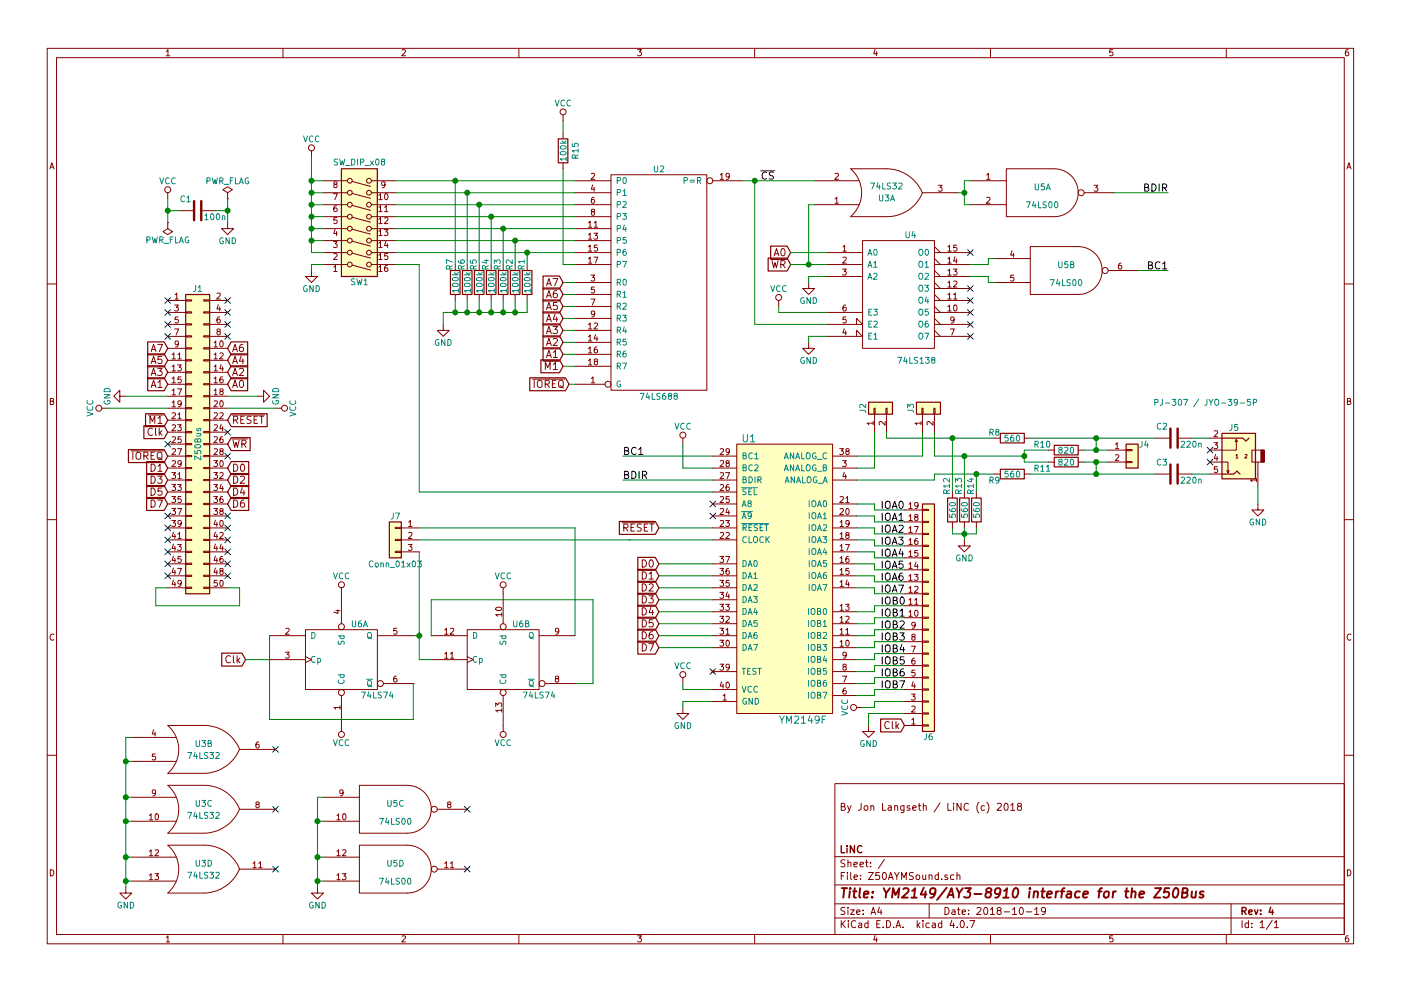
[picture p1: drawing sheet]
EESchema Schematic File Version 2
LIBS:power
LIBS:device
LIBS:switches
LIBS:relays
LIBS:motors
LIBS:transistors
LIBS:conn
LIBS:linear
LIBS:regul
LIBS:74xx
LIBS:cmos4000
LIBS:adc-dac
LIBS:memory
LIBS:xilinx
LIBS:microcontrollers
LIBS:dsp
LIBS:microchip
LIBS:analog_switches
LIBS:motorola
LIBS:texas
LIBS:intel
LIBS:audio
LIBS:interface
LIBS:digital-audio
LIBS:philips
LIBS:display
LIBS:cypress
LIBS:siliconi
LIBS:opto
LIBS:atmel
LIBS:contrib
LIBS:valves
LIBS:ay-3-8912
LIBS:Oscillators
LIBS:PJ-307_JYO-39-5P_audio-jack
LIBS:Z50AYMSound-cache
EELAYER 25 0
EELAYER END
$Descr A4 11693 8268
encoding utf-8
Sheet 1 1
Title "YM2149/AY3-8910 interface for the Z50Bus"
Date "2018-10-19"
Rev "4"
Comp "LiNC"
Comment1 ""
Comment2 ""
Comment3 "By Jon Langseth / LiNC (c) 2018"
Comment4 ""
$EndDescr
$Comp
L 74LS688 U2
U 1 1
P 5500 2350
F 0 "U2" H 5500 3300 50  0000 C CNN
F 1 "74LS688" H 5500 1400 50  0000 C CNN
F 2 "Housings_DIP:DIP-20_W7.62mm_Socket_LongPads" H 5500 2350 50  0001 C CNN
F 3 "" H 5500 2350 50  0001 C CNN
	1    5500 2350
	1    0    0    -1  
$EndComp
$Comp
L SW_DIP_x08 SW1
U 1 1
P 3000 1800
F 0 "SW1" H 3000 2350 50  0000 C CNN
F 1 "SW_DIP_x08" H 3000 1350 50  0000 C CNN
F 2 "Buttons_Switches_THT:SW_DIP_x8_W7.62mm_Piano" H 3000 1800 50  0001 C CNN
F 3 "" H 3000 1800 50  0001 C CNN
	1    3000 1800
	1    0    0    1   
$EndComp
$Comp
L VCC #PWR01
U 1 1
P 2600 1300
F 0 "#PWR01" H 2600 1150 50  0001 C CNN
F 1 "VCC" H 2600 1450 50  0000 C CNN
F 2 "" H 2600 1300 50  0001 C CNN
F 3 "" H 2600 1300 50  0001 C CNN
	1    2600 1300
	1    0    0    -1  
$EndComp
$Comp
L R R7
U 1 1
P 3800 2350
F 0 "R7" V 3750 2500 50  0000 C CNN
F 1 "100k" V 3800 2350 50  0000 C CNN
F 2 "Resistors_THT:R_Axial_DIN0207_L6.3mm_D2.5mm_P10.16mm_Horizontal" V 3730 2350 50  0001 C CNN
F 3 "" H 3800 2350 50  0001 C CNN
	1    3800 2350
	1    0    0    -1  
$EndComp
$Comp
L R R6
U 1 1
P 3900 2350
F 0 "R6" V 3850 2500 50  0000 C CNN
F 1 "100k" V 3900 2350 50  0000 C CNN
F 2 "Resistors_THT:R_Axial_DIN0207_L6.3mm_D2.5mm_P10.16mm_Horizontal" V 3830 2350 50  0001 C CNN
F 3 "" H 3900 2350 50  0001 C CNN
	1    3900 2350
	1    0    0    -1  
$EndComp
$Comp
L R R5
U 1 1
P 4000 2350
F 0 "R5" V 3950 2500 50  0000 C CNN
F 1 "100k" V 4000 2350 50  0000 C CNN
F 2 "Resistors_THT:R_Axial_DIN0207_L6.3mm_D2.5mm_P10.16mm_Horizontal" V 3930 2350 50  0001 C CNN
F 3 "" H 4000 2350 50  0001 C CNN
	1    4000 2350
	1    0    0    -1  
$EndComp
$Comp
L R R4
U 1 1
P 4100 2350
F 0 "R4" V 4050 2500 50  0000 C CNN
F 1 "100k" V 4100 2350 50  0000 C CNN
F 2 "Resistors_THT:R_Axial_DIN0207_L6.3mm_D2.5mm_P10.16mm_Horizontal" V 4030 2350 50  0001 C CNN
F 3 "" H 4100 2350 50  0001 C CNN
	1    4100 2350
	1    0    0    -1  
$EndComp
$Comp
L R R3
U 1 1
P 4200 2350
F 0 "R3" V 4150 2500 50  0000 C CNN
F 1 "100k" V 4200 2350 50  0000 C CNN
F 2 "Resistors_THT:R_Axial_DIN0207_L6.3mm_D2.5mm_P10.16mm_Horizontal" V 4130 2350 50  0001 C CNN
F 3 "" H 4200 2350 50  0001 C CNN
	1    4200 2350
	1    0    0    -1  
$EndComp
$Comp
L R R2
U 1 1
P 4300 2350
F 0 "R2" V 4250 2500 50  0000 C CNN
F 1 "100k" V 4300 2350 50  0000 C CNN
F 2 "Resistors_THT:R_Axial_DIN0207_L6.3mm_D2.5mm_P10.16mm_Horizontal" V 4230 2350 50  0001 C CNN
F 3 "" H 4300 2350 50  0001 C CNN
	1    4300 2350
	1    0    0    -1  
$EndComp
$Comp
L R R1
U 1 1
P 4400 2350
F 0 "R1" V 4350 2500 50  0000 C CNN
F 1 "100k" V 4400 2350 50  0000 C CNN
F 2 "Resistors_THT:R_Axial_DIN0207_L6.3mm_D2.5mm_P10.16mm_Horizontal" V 4330 2350 50  0001 C CNN
F 3 "" H 4400 2350 50  0001 C CNN
	1    4400 2350
	1    0    0    -1  
$EndComp
$Comp
L R R15
U 1 1
P 4700 1250
F 0 "R15" V 4800 1250 50  0000 C CNN
F 1 "100k" V 4700 1250 50  0000 C CNN
F 2 "Resistors_THT:R_Axial_DIN0207_L6.3mm_D2.5mm_P10.16mm_Horizontal" V 4630 1250 50  0001 C CNN
F 3 "" H 4700 1250 50  0001 C CNN
	1    4700 1250
	1    0    0    -1  
$EndComp
$Comp
L GND #PWR02
U 1 1
P 2600 2250
F 0 "#PWR02" H 2600 2000 50  0001 C CNN
F 1 "GND" H 2600 2100 50  0000 C CNN
F 2 "" H 2600 2250 50  0001 C CNN
F 3 "" H 2600 2250 50  0001 C CNN
	1    2600 2250
	1    0    0    -1  
$EndComp
Text Label 6350 1500 0    60   ~ 0
~CS
$Comp
L 74LS138 U4
U 1 1
P 7500 2450
F 0 "U4" H 7600 2950 50  0000 C CNN
F 1 "74LS138" H 7650 1901 50  0000 C CNN
F 2 "Housings_DIP:DIP-16_W7.62mm_Socket_LongPads" H 7500 2450 50  0001 C CNN
F 3 "" H 7500 2450 50  0001 C CNN
	1    7500 2450
	1    0    0    -1  
$EndComp
$Comp
L VCC #PWR03
U 1 1
P 6500 2550
F 0 "#PWR03" H 6500 2400 50  0001 C CNN
F 1 "VCC" H 6500 2700 50  0000 C CNN
F 2 "" H 6500 2550 50  0001 C CNN
F 3 "" H 6500 2550 50  0001 C CNN
	1    6500 2550
	1    0    0    -1  
$EndComp
$Comp
L GND #PWR04
U 1 1
P 6750 2350
F 0 "#PWR04" H 6750 2100 50  0001 C CNN
F 1 "GND" H 6750 2200 50  0000 C CNN
F 2 "" H 6750 2350 50  0001 C CNN
F 3 "" H 6750 2350 50  0001 C CNN
	1    6750 2350
	1    0    0    -1  
$EndComp
$Comp
L GND #PWR05
U 1 1
P 6750 2850
F 0 "#PWR05" H 6750 2600 50  0001 C CNN
F 1 "GND" H 6750 2700 50  0000 C CNN
F 2 "" H 6750 2850 50  0001 C CNN
F 3 "" H 6750 2850 50  0001 C CNN
	1    6750 2850
	1    0    0    -1  
$EndComp
NoConn ~ 8100 2100
NoConn ~ 8100 2400
NoConn ~ 8100 2500
NoConn ~ 8100 2600
NoConn ~ 8100 2700
NoConn ~ 8100 2800
Text Label 9750 2250 2    60   ~ 0
BC1
$Comp
L 74LS32 U3
U 1 1
P 7400 1600
F 0 "U3" H 7400 1650 50  0000 C CNN
F 1 "74LS32" H 7400 1550 50  0000 C CNN
F 2 "Housings_DIP:DIP-14_W7.62mm_Socket_LongPads" H 7400 1600 50  0001 C CNN
F 3 "" H 7400 1600 50  0001 C CNN
	1    7400 1600
	1    0    0    1   
$EndComp
$Comp
L 74LS00 U5
U 2 1
P 8900 2250
F 0 "U5" H 8900 2300 50  0000 C CNN
F 1 "74LS00" H 8900 2150 50  0000 C CNN
F 2 "Housings_DIP:DIP-14_W7.62mm_Socket_LongPads" H 8900 2250 50  0001 C CNN
F 3 "" H 8900 2250 50  0001 C CNN
	2    8900 2250
	1    0    0    -1  
$EndComp
$Comp
L 74LS00 U5
U 1 1
P 8700 1600
F 0 "U5" H 8700 1650 50  0000 C CNN
F 1 "74LS00" H 8700 1500 50  0000 C CNN
F 2 "Housings_DIP:DIP-14_W7.62mm_Socket_LongPads" H 8700 1600 50  0001 C CNN
F 3 "" H 8700 1600 50  0001 C CNN
	1    8700 1600
	1    0    0    -1  
$EndComp
Text Label 9750 1600 2    60   ~ 0
BDIR
$Comp
L VCC #PWR06
U 1 1
P 5700 3700
F 0 "#PWR06" H 5700 3550 50  0001 C CNN
F 1 "VCC" H 5700 3850 50  0000 C CNN
F 2 "" H 5700 3700 50  0001 C CNN
F 3 "" H 5700 3700 50  0001 C CNN
	1    5700 3700
	1    0    0    -1  
$EndComp
Text Label 5200 3800 0    60   ~ 0
BC1
Text Label 5200 4000 0    60   ~ 0
BDIR
$Comp
L VCC #PWR07
U 1 1
P 5700 5700
F 0 "#PWR07" H 5700 5550 50  0001 C CNN
F 1 "VCC" H 5700 5850 50  0000 C CNN
F 2 "" H 5700 5700 50  0001 C CNN
F 3 "" H 5700 5700 50  0001 C CNN
	1    5700 5700
	1    0    0    -1  
$EndComp
$Comp
L GND #PWR08
U 1 1
P 5700 5900
F 0 "#PWR08" H 5700 5650 50  0001 C CNN
F 1 "GND" H 5700 5750 50  0000 C CNN
F 2 "" H 5700 5900 50  0001 C CNN
F 3 "" H 5700 5900 50  0001 C CNN
	1    5700 5900
	1    0    0    -1  
$EndComp
$Comp
L R R9
U 1 1
P 8450 3950
F 0 "R9" V 8500 3800 50  0000 C CNN
F 1 "560" V 8450 3950 50  0000 C CNN
F 2 "Resistors_THT:R_Axial_DIN0207_L6.3mm_D2.5mm_P10.16mm_Horizontal" V 8380 3950 50  0001 C CNN
F 3 "" H 8450 3950 50  0001 C CNN
	1    8450 3950
	0    1    1    0   
$EndComp
$Comp
L R R10
U 1 1
P 8900 3750
F 0 "R10" V 8850 3550 50  0000 C CNN
F 1 "820" V 8900 3750 50  0000 C CNN
F 2 "Resistors_THT:R_Axial_DIN0207_L6.3mm_D2.5mm_P10.16mm_Horizontal" V 8830 3750 50  0001 C CNN
F 3 "" H 8900 3750 50  0001 C CNN
	1    8900 3750
	0    1    1    0   
$EndComp
$Comp
L R R11
U 1 1
P 8900 3850
F 0 "R11" V 8950 3650 50  0000 C CNN
F 1 "820" V 8900 3850 50  0000 C CNN
F 2 "Resistors_THT:R_Axial_DIN0207_L6.3mm_D2.5mm_P10.16mm_Horizontal" V 8830 3850 50  0001 C CNN
F 3 "" H 8900 3850 50  0001 C CNN
	1    8900 3850
	0    1    1    0   
$EndComp
$Comp
L R R8
U 1 1
P 8450 3650
F 0 "R8" V 8400 3500 50  0000 C CNN
F 1 "560" V 8450 3650 50  0000 C CNN
F 2 "Resistors_THT:R_Axial_DIN0207_L6.3mm_D2.5mm_P10.16mm_Horizontal" V 8380 3650 50  0001 C CNN
F 3 "" H 8450 3650 50  0001 C CNN
	1    8450 3650
	0    1    1    0   
$EndComp
$Comp
L Conn_01x02 J2
U 1 1
P 7300 3400
F 0 "J2" H 7300 3500 50  0000 C CNN
F 1 "Conn_01x02" H 7300 3200 50  0001 C CNN
F 2 "Pin_Headers:Pin_Header_Straight_1x02_Pitch2.54mm" H 7300 3400 50  0001 C CNN
F 3 "" H 7300 3400 50  0001 C CNN
	1    7300 3400
	0    -1   -1   0   
$EndComp
$Comp
L Conn_01x02 J3
U 1 1
P 7700 3400
F 0 "J3" H 7700 3500 50  0000 C CNN
F 1 "Conn_01x02" H 7700 3200 50  0001 C CNN
F 2 "Pin_Headers:Pin_Header_Straight_1x02_Pitch2.54mm" H 7700 3400 50  0001 C CNN
F 3 "" H 7700 3400 50  0001 C CNN
	1    7700 3400
	0    -1   -1   0   
$EndComp
$Comp
L PJ-307_JYO-39-5P J5
U 1 1
P 10300 3850
F 0 "J5" H 10300 4140 50  0000 C CNN
F 1 "PJ-307 / JYO-39-5P" H 10100 4350 50  0000 L CNN
F 2 "StereoJack:PJ-307" H 10550 3950 50  0001 C CNN
F 3 "" H 10550 3950 50  0001 C CNN
	1    10300 3850
	-1   0    0    -1  
$EndComp
$Comp
L GND #PWR09
U 1 1
P 10500 4200
F 0 "#PWR09" H 10500 3950 50  0001 C CNN
F 1 "GND" H 10500 4050 50  0000 C CNN
F 2 "" H 10500 4200 50  0001 C CNN
F 3 "" H 10500 4200 50  0001 C CNN
	1    10500 4200
	1    0    0    -1  
$EndComp
$Comp
L Conn_02x25_Odd_Even J1
U 1 1
P 1600 3700
F 0 "J1" H 1650 5000 50  0000 C CNN
F 1 "Z50Bus" V 1650 3700 50  0000 C CNN
F 2 "Pin_Headers:Pin_Header_Straight_2x25_Pitch2.54mm" H 1600 3700 50  0001 C CNN
F 3 "" H 1600 3700 50  0001 C CNN
	1    1600 3700
	1    0    0    -1  
$EndComp
Text GLabel 4700 2350 0    60   Input ~ 0
A7
Text GLabel 4700 2450 0    60   Input ~ 0
A6
Text GLabel 4700 2550 0    60   Input ~ 0
A5
Text GLabel 4700 2650 0    60   Input ~ 0
A4
Text GLabel 4700 2750 0    60   Input ~ 0
A3
Text GLabel 4700 2850 0    60   Input ~ 0
A2
Text GLabel 4700 2950 0    60   Input ~ 0
A1
Text GLabel 4700 3050 0    60   Input ~ 0
~M1
Text GLabel 4750 3200 0    60   Input ~ 0
~IOREQ
Text GLabel 6600 2200 0    60   Input ~ 0
~WR
Text GLabel 6600 2100 0    60   Input ~ 0
A0
Text GLabel 5500 4400 0    60   Input ~ 0
~RESET
Text GLabel 5500 4700 0    60   Input ~ 0
D0
Text GLabel 5500 4800 0    60   Input ~ 0
D1
Text GLabel 5500 4900 0    60   Input ~ 0
D2
Text GLabel 5500 5000 0    60   Input ~ 0
D3
Text GLabel 5500 5100 0    60   Input ~ 0
D4
Text GLabel 5500 5200 0    60   Input ~ 0
D5
Text GLabel 5500 5300 0    60   Input ~ 0
D6
Text GLabel 5500 5400 0    60   Input ~ 0
D7
Text GLabel 1400 2900 0    60   Input ~ 0
A7
Text GLabel 1400 3000 0    60   Input ~ 0
A5
Text GLabel 1400 3100 0    60   Input ~ 0
A3
Text GLabel 1400 3200 0    60   Input ~ 0
A1
$Comp
L VCC #PWR010
U 1 1
P 900 3400
F 0 "#PWR010" H 900 3250 50  0001 C CNN
F 1 "VCC" H 900 3550 50  0000 C CNN
F 2 "" H 900 3400 50  0001 C CNN
F 3 "" H 900 3400 50  0001 C CNN
	1    900  3400
	0    -1   -1   0   
$EndComp
$Comp
L GND #PWR011
U 1 1
P 1050 3300
F 0 "#PWR011" H 1050 3050 50  0001 C CNN
F 1 "GND" H 1050 3150 50  0000 C CNN
F 2 "" H 1050 3300 50  0001 C CNN
F 3 "" H 1050 3300 50  0001 C CNN
	1    1050 3300
	0    1    1    0   
$EndComp
$Comp
L GND #PWR012
U 1 1
P 2150 3300
F 0 "#PWR012" H 2150 3050 50  0001 C CNN
F 1 "GND" H 2150 3150 50  0000 C CNN
F 2 "" H 2150 3300 50  0001 C CNN
F 3 "" H 2150 3300 50  0001 C CNN
	1    2150 3300
	0    -1   -1   0   
$EndComp
$Comp
L VCC #PWR013
U 1 1
P 2300 3400
F 0 "#PWR013" H 2300 3250 50  0001 C CNN
F 1 "VCC" H 2300 3550 50  0000 C CNN
F 2 "" H 2300 3400 50  0001 C CNN
F 3 "" H 2300 3400 50  0001 C CNN
	1    2300 3400
	0    1    1    0   
$EndComp
Text GLabel 1900 2900 2    60   Input ~ 0
A6
Text GLabel 1900 3000 2    60   Input ~ 0
A4
Text GLabel 1900 3100 2    60   Input ~ 0
A2
Text GLabel 1900 3200 2    60   Input ~ 0
A0
Text GLabel 1900 3500 2    60   Input ~ 0
~RESET
Text GLabel 1400 3800 0    60   Input ~ 0
~IOREQ
Text GLabel 1400 3900 0    60   Input ~ 0
D1
Text GLabel 1400 4000 0    60   Input ~ 0
D3
Text GLabel 1900 3900 2    60   Input ~ 0
D0
Text GLabel 1900 4000 2    60   Input ~ 0
D2
Text GLabel 1900 4100 2    60   Input ~ 0
D4
Text GLabel 1900 4200 2    60   Input ~ 0
D6
Text GLabel 1400 4200 0    60   Input ~ 0
D7
Text GLabel 1400 4100 0    60   Input ~ 0
D5
Text GLabel 1900 3700 2    60   Input ~ 0
~WR
NoConn ~ 1900 3800
NoConn ~ 1900 3600
NoConn ~ 1900 2800
NoConn ~ 1900 2700
NoConn ~ 1900 2600
NoConn ~ 1900 2500
NoConn ~ 1400 2500
NoConn ~ 1400 2600
NoConn ~ 1400 2700
NoConn ~ 1400 2800
NoConn ~ 1400 3700
NoConn ~ 1400 4300
NoConn ~ 1400 4400
NoConn ~ 1400 4500
NoConn ~ 1400 4600
NoConn ~ 1400 4700
NoConn ~ 1400 4800
NoConn ~ 1900 4800
NoConn ~ 1900 4700
NoConn ~ 1900 4600
NoConn ~ 1900 4500
NoConn ~ 1900 4400
NoConn ~ 1900 4300
$Comp
L 74LS32 U3
U 2 1
P 1700 6250
F 0 "U3" H 1700 6300 50  0000 C CNN
F 1 "74LS32" H 1700 6200 50  0000 C CNN
F 2 "Housings_DIP:DIP-14_W7.62mm_Socket_LongPads" H 1700 6250 50  0001 C CNN
F 3 "" H 1700 6250 50  0001 C CNN
	2    1700 6250
	1    0    0    -1  
$EndComp
$Comp
L 74LS32 U3
U 3 1
P 1700 6750
F 0 "U3" H 1700 6800 50  0000 C CNN
F 1 "74LS32" H 1700 6700 50  0000 C CNN
F 2 "Housings_DIP:DIP-14_W7.62mm_Socket_LongPads" H 1700 6750 50  0001 C CNN
F 3 "" H 1700 6750 50  0001 C CNN
	3    1700 6750
	1    0    0    -1  
$EndComp
$Comp
L 74LS32 U3
U 4 1
P 1700 7250
F 0 "U3" H 1700 7300 50  0000 C CNN
F 1 "74LS32" H 1700 7200 50  0000 C CNN
F 2 "Housings_DIP:DIP-14_W7.62mm_Socket_LongPads" H 1700 7250 50  0001 C CNN
F 3 "" H 1700 7250 50  0001 C CNN
	4    1700 7250
	1    0    0    -1  
$EndComp
$Comp
L 74LS00 U5
U 3 1
P 3300 6750
F 0 "U5" H 3300 6800 50  0000 C CNN
F 1 "74LS00" H 3300 6650 50  0000 C CNN
F 2 "Housings_DIP:DIP-14_W7.62mm_Socket_LongPads" H 3300 6750 50  0001 C CNN
F 3 "" H 3300 6750 50  0001 C CNN
	3    3300 6750
	1    0    0    -1  
$EndComp
$Comp
L 74LS00 U5
U 4 1
P 3300 7250
F 0 "U5" H 3300 7300 50  0000 C CNN
F 1 "74LS00" H 3300 7150 50  0000 C CNN
F 2 "Housings_DIP:DIP-14_W7.62mm_Socket_LongPads" H 3300 7250 50  0001 C CNN
F 3 "" H 3300 7250 50  0001 C CNN
	4    3300 7250
	1    0    0    -1  
$EndComp
$Comp
L GND #PWR014
U 1 1
P 2650 7400
F 0 "#PWR014" H 2650 7150 50  0001 C CNN
F 1 "GND" H 2650 7250 50  0000 C CNN
F 2 "" H 2650 7400 50  0001 C CNN
F 3 "" H 2650 7400 50  0001 C CNN
	1    2650 7400
	1    0    0    -1  
$EndComp
$Comp
L GND #PWR015
U 1 1
P 1050 7400
F 0 "#PWR015" H 1050 7150 50  0001 C CNN
F 1 "GND" H 1050 7250 50  0000 C CNN
F 2 "" H 1050 7400 50  0001 C CNN
F 3 "" H 1050 7400 50  0001 C CNN
	1    1050 7400
	1    0    0    -1  
$EndComp
NoConn ~ 2300 6250
NoConn ~ 2300 6750
NoConn ~ 2300 7250
NoConn ~ 3900 7250
NoConn ~ 3900 6750
NoConn ~ 5950 5600
NoConn ~ 5950 4300
NoConn ~ 5950 4200
NoConn ~ 10100 3750
NoConn ~ 10100 3850
$Comp
L PWR_FLAG #FLG016
U 1 1
P 1900 1650
F 0 "#FLG016" H 1900 1725 50  0001 C CNN
F 1 "PWR_FLAG" H 1900 1800 50  0000 C CNN
F 2 "" H 1900 1650 50  0001 C CNN
F 3 "" H 1900 1650 50  0001 C CNN
	1    1900 1650
	1    0    0    -1  
$EndComp
$Comp
L PWR_FLAG #FLG017
U 1 1
P 1400 1850
F 0 "#FLG017" H 1400 1925 50  0001 C CNN
F 1 "PWR_FLAG" H 1400 2000 50  0000 C CNN
F 2 "" H 1400 1850 50  0001 C CNN
F 3 "" H 1400 1850 50  0001 C CNN
	1    1400 1850
	-1   0    0    1   
$EndComp
$Comp
L GND #PWR018
U 1 1
P 1900 1850
F 0 "#PWR018" H 1900 1600 50  0001 C CNN
F 1 "GND" H 1900 1700 50  0000 C CNN
F 2 "" H 1900 1850 50  0001 C CNN
F 3 "" H 1900 1850 50  0001 C CNN
	1    1900 1850
	1    0    0    -1  
$EndComp
$Comp
L VCC #PWR019
U 1 1
P 1400 1650
F 0 "#PWR019" H 1400 1500 50  0001 C CNN
F 1 "VCC" H 1400 1800 50  0000 C CNN
F 2 "" H 1400 1650 50  0001 C CNN
F 3 "" H 1400 1650 50  0001 C CNN
	1    1400 1650
	1    0    0    -1  
$EndComp
Text GLabel 1400 3500 0    60   Input ~ 0
~M1
$Comp
L Conn_01x02 J4
U 1 1
P 9450 3750
F 0 "J4" H 9550 3800 50  0000 C CNN
F 1 "Conn_01x02" H 9450 3550 50  0001 C CNN
F 2 "Pin_Headers:Pin_Header_Straight_1x02_Pitch2.54mm" H 9450 3750 50  0001 C CNN
F 3 "" H 9450 3750 50  0001 C CNN
	1    9450 3750
	1    0    0    -1  
$EndComp
$Comp
L C C2
U 1 1
P 9800 3650
F 0 "C2" V 9700 3500 50  0000 L CNN
F 1 "220n" V 9850 3700 50  0000 L CNN
F 2 "Capacitors_THT:C_Disc_D4.3mm_W1.9mm_P5.00mm" H 9838 3500 50  0001 C CNN
F 3 "" H 9800 3650 50  0001 C CNN
	1    9800 3650
	0    1    1    0   
$EndComp
$Comp
L C C3
U 1 1
P 9800 3950
F 0 "C3" V 9700 3800 50  0000 L CNN
F 1 "220n" V 9850 4000 50  0000 L CNN
F 2 "Capacitors_THT:C_Disc_D4.3mm_W1.9mm_P5.00mm" H 9838 3800 50  0001 C CNN
F 3 "" H 9800 3950 50  0001 C CNN
	1    9800 3950
	0    1    1    0   
$EndComp
$Comp
L R R13
U 1 1
P 8050 4250
F 0 "R13" V 8000 4450 50  0000 C CNN
F 1 "560" V 8050 4250 50  0000 C CNN
F 2 "Resistors_THT:R_Axial_DIN0207_L6.3mm_D2.5mm_P10.16mm_Horizontal" V 7980 4250 50  0001 C CNN
F 3 "" H 8050 4250 50  0001 C CNN
	1    8050 4250
	1    0    0    -1  
$EndComp
$Comp
L R R14
U 1 1
P 8150 4250
F 0 "R14" V 8100 4450 50  0000 C CNN
F 1 "560" V 8150 4250 50  0000 C CNN
F 2 "Resistors_THT:R_Axial_DIN0207_L6.3mm_D2.5mm_P10.16mm_Horizontal" V 8080 4250 50  0001 C CNN
F 3 "" H 8150 4250 50  0001 C CNN
	1    8150 4250
	1    0    0    -1  
$EndComp
$Comp
L R R12
U 1 1
P 7950 4250
F 0 "R12" V 7900 4450 50  0000 C CNN
F 1 "560" V 7950 4250 50  0000 C CNN
F 2 "Resistors_THT:R_Axial_DIN0207_L6.3mm_D2.5mm_P10.16mm_Horizontal" V 7880 4250 50  0001 C CNN
F 3 "" H 7950 4250 50  0001 C CNN
	1    7950 4250
	1    0    0    -1  
$EndComp
$Comp
L GND #PWR020
U 1 1
P 8050 4500
F 0 "#PWR020" H 8050 4250 50  0001 C CNN
F 1 "GND" H 8050 4350 50  0000 C CNN
F 2 "" H 8050 4500 50  0001 C CNN
F 3 "" H 8050 4500 50  0001 C CNN
	1    8050 4500
	1    0    0    -1  
$EndComp
$Comp
L GND #PWR021
U 1 1
P 3700 2700
F 0 "#PWR021" H 3700 2450 50  0001 C CNN
F 1 "GND" H 3700 2550 50  0000 C CNN
F 2 "" H 3700 2700 50  0001 C CNN
F 3 "" H 3700 2700 50  0001 C CNN
	1    3700 2700
	1    0    0    -1  
$EndComp
Wire Wire Line
	3300 1500 4800 1500
Wire Wire Line
	4700 1400 4700 2200
Connection ~ 4400 2100
Connection ~ 4300 2000
Connection ~ 4200 1900
Connection ~ 4100 1800
Connection ~ 4000 1700
Connection ~ 3900 1600
Connection ~ 3800 1500
Wire Wire Line
	3700 2600 4400 2600
Connection ~ 3800 2600
Connection ~ 3900 2600
Connection ~ 4000 2600
Connection ~ 4100 2600
Connection ~ 4200 2600
Connection ~ 4300 2600
Wire Wire Line
	2600 1500 2700 1500
Wire Wire Line
	2600 1600 2700 1600
Connection ~ 2600 1600
Connection ~ 2600 1700
Connection ~ 2600 1800
Connection ~ 2600 1900
Connection ~ 2600 2000
Wire Wire Line
	2600 1700 2700 1700
Wire Wire Line
	2600 1800 2700 1800
Wire Wire Line
	2600 1900 2700 1900
Wire Wire Line
	2600 2000 2700 2000
Wire Wire Line
	2600 2100 2700 2100
Wire Wire Line
	4700 2350 4800 2350
Wire Wire Line
	4700 2450 4800 2450
Wire Wire Line
	4700 2550 4800 2550
Wire Wire Line
	4700 2650 4800 2650
Wire Wire Line
	4700 2750 4800 2750
Wire Wire Line
	4700 2850 4800 2850
Wire Wire Line
	4700 2950 4800 2950
Wire Wire Line
	6900 2700 6300 2700
Connection ~ 6300 1500
Wire Wire Line
	6600 2100 6900 2100
Wire Wire Line
	6600 2200 6900 2200
Connection ~ 6750 2200
Wire Wire Line
	6750 2350 6750 2300
Wire Wire Line
	6750 2300 6900 2300
Wire Wire Line
	6900 2600 6500 2600
Wire Wire Line
	6500 2600 6500 2550
Wire Wire Line
	8300 2150 8250 2150
Wire Wire Line
	8250 2150 8250 2200
Wire Wire Line
	8250 2200 8100 2200
Wire Wire Line
	8300 2350 8250 2350
Wire Wire Line
	8250 2350 8250 2300
Wire Wire Line
	8250 2300 8100 2300
Wire Wire Line
	6900 2800 6750 2800
Wire Wire Line
	6750 2800 6750 2850
Wire Wire Line
	9750 2250 9500 2250
Wire Wire Line
	6800 1700 6750 1700
Wire Wire Line
	6200 1500 6800 1500
Wire Wire Line
	8100 1500 8050 1500
Wire Wire Line
	8050 1500 8050 1700
Wire Wire Line
	8050 1700 8100 1700
Wire Wire Line
	8000 1600 8050 1600
Connection ~ 8050 1600
Wire Wire Line
	9750 1600 9300 1600
Wire Wire Line
	5950 3900 5700 3900
Wire Wire Line
	5700 3900 5700 3700
Wire Wire Line
	5950 3800 5200 3800
Wire Wire Line
	5200 4000 5950 4000
Wire Wire Line
	5500 4400 5950 4400
Wire Wire Line
	5500 4700 5950 4700
Wire Wire Line
	5500 4800 5950 4800
Wire Wire Line
	5500 4900 5950 4900
Wire Wire Line
	5500 5000 5950 5000
Wire Wire Line
	5500 5100 5950 5100
Wire Wire Line
	5500 5200 5950 5200
Wire Wire Line
	5500 5300 5950 5300
Wire Wire Line
	5500 5400 5950 5400
Wire Wire Line
	5700 5900 5700 5850
Wire Wire Line
	5700 5850 5950 5850
Wire Wire Line
	5950 5750 5700 5750
Wire Wire Line
	5700 5750 5700 5700
Wire Wire Line
	7800 3800 8550 3800
Wire Wire Line
	8550 3750 8550 3850
Wire Wire Line
	8550 3750 8750 3750
Wire Wire Line
	8550 3850 8750 3850
Connection ~ 8550 3800
Wire Wire Line
	7400 3650 8300 3650
Wire Wire Line
	8600 3950 9650 3950
Wire Wire Line
	8600 3650 9650 3650
Wire Wire Line
	7400 3650 7400 3600
Wire Wire Line
	7300 3600 7300 3900
Wire Wire Line
	7300 3900 7150 3900
Wire Wire Line
	7800 3600 7800 3800
Wire Wire Line
	7700 3600 7700 3800
Wire Wire Line
	7700 3800 7150 3800
Wire Wire Line
	7800 3950 8300 3950
Wire Wire Line
	7800 3950 7800 4000
Wire Wire Line
	7800 4000 7150 4000
Wire Wire Line
	10500 4050 10500 4200
Wire Wire Line
	900  3400 1400 3400
Wire Wire Line
	1400 3300 1050 3300
Wire Wire Line
	1900 3300 2150 3300
Wire Wire Line
	1900 3400 2300 3400
Wire Wire Line
	1900 4900 2000 4900
Wire Wire Line
	2000 4900 2000 5050
Wire Wire Line
	2000 5050 1300 5050
Wire Wire Line
	1300 5050 1300 4900
Wire Wire Line
	1300 4900 1400 4900
Wire Wire Line
	2650 6650 2650 7400
Wire Wire Line
	2650 6650 2700 6650
Wire Wire Line
	2700 6850 2650 6850
Connection ~ 2650 6850
Wire Wire Line
	2700 7150 2650 7150
Connection ~ 2650 7150
Wire Wire Line
	2700 7350 2650 7350
Connection ~ 2650 7350
Wire Wire Line
	1050 6150 1050 7400
Wire Wire Line
	1050 6150 1100 6150
Wire Wire Line
	1100 6350 1050 6350
Connection ~ 1050 6350
Wire Wire Line
	1100 6650 1050 6650
Connection ~ 1050 6650
Wire Wire Line
	1100 6850 1050 6850
Connection ~ 1050 6850
Wire Wire Line
	1100 7150 1050 7150
Connection ~ 1050 7150
Wire Wire Line
	1100 7350 1050 7350
Connection ~ 1050 7350
Wire Wire Line
	1400 1650 1400 1850
Wire Wire Line
	1900 1650 1900 1850
Wire Wire Line
	4700 3050 4800 3050
Wire Wire Line
	4750 3200 4800 3200
Wire Wire Line
	9950 3950 10100 3950
Wire Wire Line
	10100 3650 9950 3650
Wire Wire Line
	7950 4100 7950 3650
Connection ~ 7950 3650
Wire Wire Line
	8050 4100 8050 3800
Connection ~ 8050 3800
Wire Wire Line
	8150 4100 8150 3950
Connection ~ 8150 3950
Wire Wire Line
	7950 4400 7950 4450
Wire Wire Line
	7950 4450 8150 4450
Wire Wire Line
	8150 4450 8150 4400
Wire Wire Line
	8050 4400 8050 4500
Connection ~ 8050 4450
Wire Wire Line
	9150 3850 9150 3950
Wire Wire Line
	9050 3850 9250 3850
Wire Wire Line
	9050 3750 9250 3750
Connection ~ 9150 3950
Connection ~ 9150 3850
Connection ~ 9150 3750
Connection ~ 9150 3650
Wire Wire Line
	9150 3750 9150 3650
Wire Wire Line
	2700 2200 2600 2200
Wire Wire Line
	3500 2200 3300 2200
Wire Wire Line
	2600 2200 2600 2250
Wire Wire Line
	2600 1300 2600 2100
Connection ~ 2600 1500
$Comp
L C C1
U 1 1
P 1650 1750
F 0 "C1" V 1550 1600 50  0000 L CNN
F 1 "100n" V 1700 1800 50  0000 L CNN
F 2 "Capacitors_THT:C_Disc_D4.3mm_W1.9mm_P5.00mm" H 1688 1600 50  0001 C CNN
F 3 "" H 1650 1750 50  0001 C CNN
	1    1650 1750
	0    1    1    0   
$EndComp
Wire Wire Line
	1500 1750 1400 1750
Connection ~ 1400 1750
Wire Wire Line
	1800 1750 1900 1750
Connection ~ 1900 1750
Wire Wire Line
	3300 1600 4800 1600
Wire Wire Line
	3300 1700 4800 1700
Wire Wire Line
	3300 1800 4800 1800
Wire Wire Line
	3300 1900 4800 1900
Wire Wire Line
	3300 2000 4800 2000
Wire Wire Line
	3300 2100 4800 2100
Wire Wire Line
	4700 2200 4800 2200
$Comp
L YM2149F U1
U 1 1
P 6550 4600
F 0 "U1" H 6250 5550 60  0000 C CNN
F 1 "YM2149F" H 6700 3200 60  0000 C CNN
F 2 "Housings_DIP:DIP-40_W15.24mm_Socket_LongPads" H 6600 4200 60  0001 C CNN
F 3 "" H 6600 4200 60  0001 C CNN
	1    6550 4600
	1    0    0    -1  
$EndComp
Wire Wire Line
	7150 4200 7300 4200
Wire Wire Line
	7300 4200 7300 4250
Wire Wire Line
	7300 4250 7550 4250
Wire Wire Line
	7150 4300 7300 4300
Wire Wire Line
	7300 4300 7300 4350
Wire Wire Line
	7300 4350 7550 4350
Wire Wire Line
	7150 4400 7300 4400
Wire Wire Line
	7300 4400 7300 4450
Wire Wire Line
	7300 4450 7550 4450
Wire Wire Line
	7150 4500 7300 4500
Wire Wire Line
	7300 4500 7300 4550
Wire Wire Line
	7300 4550 7550 4550
Wire Wire Line
	7150 4600 7300 4600
Wire Wire Line
	7300 4600 7300 4650
Wire Wire Line
	7300 4650 7550 4650
Wire Wire Line
	7150 4700 7300 4700
Wire Wire Line
	7300 4700 7300 4750
Wire Wire Line
	7300 4750 7550 4750
Wire Wire Line
	7150 4800 7300 4800
Wire Wire Line
	7300 4800 7300 4850
Wire Wire Line
	7300 4850 7550 4850
Wire Wire Line
	7150 4900 7300 4900
Wire Wire Line
	7300 4900 7300 4950
Wire Wire Line
	7300 4950 7550 4950
Wire Wire Line
	7150 5100 7300 5100
Wire Wire Line
	7300 5100 7300 5050
Wire Wire Line
	7300 5050 7550 5050
Wire Wire Line
	7150 5200 7300 5200
Wire Wire Line
	7300 5200 7300 5150
Wire Wire Line
	7300 5150 7550 5150
Wire Wire Line
	7150 5300 7300 5300
Wire Wire Line
	7300 5300 7300 5250
Wire Wire Line
	7300 5250 7550 5250
Wire Wire Line
	7150 5400 7300 5400
Wire Wire Line
	7300 5400 7300 5350
Wire Wire Line
	7300 5350 7550 5350
Wire Wire Line
	7150 5500 7300 5500
Wire Wire Line
	7300 5500 7300 5450
Wire Wire Line
	7300 5450 7550 5450
Wire Wire Line
	7150 5600 7300 5600
Wire Wire Line
	7300 5600 7300 5550
Wire Wire Line
	7300 5550 7550 5550
Wire Wire Line
	7150 5700 7300 5700
Wire Wire Line
	7300 5700 7300 5650
Wire Wire Line
	7300 5650 7550 5650
Wire Wire Line
	7150 5800 7300 5800
Wire Wire Line
	7300 5800 7300 5750
Wire Wire Line
	7300 5750 7550 5750
$Comp
L VCC #PWR022
U 1 1
P 7200 5900
F 0 "#PWR022" H 7200 5750 50  0001 C CNN
F 1 "VCC" H 7200 6050 50  0000 C CNN
F 2 "" H 7200 5900 50  0001 C CNN
F 3 "" H 7200 5900 50  0001 C CNN
	1    7200 5900
	0    -1   -1   0   
$EndComp
Wire Wire Line
	7200 5900 7300 5900
Wire Wire Line
	7300 5900 7300 5850
Wire Wire Line
	7300 5850 7550 5850
$Comp
L GND #PWR023
U 1 1
P 7250 6050
F 0 "#PWR023" H 7250 5800 50  0001 C CNN
F 1 "GND" H 7250 5900 50  0000 C CNN
F 2 "" H 7250 6050 50  0001 C CNN
F 3 "" H 7250 6050 50  0001 C CNN
	1    7250 6050
	1    0    0    -1  
$EndComp
Wire Wire Line
	7550 5950 7250 5950
Wire Wire Line
	7250 5950 7250 6050
Text Label 7350 4250 0    60   ~ 0
IOA0
Text Label 7350 4350 0    60   ~ 0
IOA1
Text Label 7350 4450 0    60   ~ 0
IOA2
Text Label 7350 4550 0    60   ~ 0
IOA3
Text Label 7350 4650 0    60   ~ 0
IOA4
Text Label 7350 4750 0    60   ~ 0
IOA5
Text Label 7350 4850 0    60   ~ 0
IOA6
Text Label 7350 4950 0    60   ~ 0
IOA7
Text Label 7350 5050 0    60   ~ 0
IOB0
Text Label 7350 5150 0    60   ~ 0
IOB1
Text Label 7350 5250 0    60   ~ 0
IOB2
Text Label 7350 5350 0    60   ~ 0
IOB3
Text Label 7350 5450 0    60   ~ 0
IOB4
Text Label 7350 5550 0    60   ~ 0
IOB5
Text Label 7350 5650 0    60   ~ 0
IOB6
Text Label 7350 5750 0    60   ~ 0
IOB7
Wire Wire Line
	4400 2600 4400 2500
Wire Wire Line
	4300 2500 4300 2600
Wire Wire Line
	4200 2500 4200 2600
Wire Wire Line
	4100 2500 4100 2600
Wire Wire Line
	4000 2500 4000 2600
Wire Wire Line
	3900 2500 3900 2600
Wire Wire Line
	3800 2500 3800 2600
Wire Wire Line
	3700 2600 3700 2700
Wire Wire Line
	3800 2200 3800 1500
Wire Wire Line
	3900 1600 3900 2200
Wire Wire Line
	4000 2200 4000 1700
Wire Wire Line
	4100 2200 4100 1800
Wire Wire Line
	4200 2200 4200 1900
Wire Wire Line
	4300 2200 4300 2000
Wire Wire Line
	4400 2200 4400 2100
$Comp
L VCC #PWR024
U 1 1
P 4700 1000
F 0 "#PWR024" H 4700 850 50  0001 C CNN
F 1 "VCC" H 4700 1150 50  0000 C CNN
F 2 "" H 4700 1000 50  0001 C CNN
F 3 "" H 4700 1000 50  0001 C CNN
	1    4700 1000
	1    0    0    -1  
$EndComp
Wire Wire Line
	4700 1100 4700 1000
Wire Wire Line
	5950 4100 3500 4100
Wire Wire Line
	3500 4100 3500 2200
Text GLabel 1400 3600 0    60   Input ~ 0
Clk
$Comp
L Conn_01x19 J6
U 1 1
P 7750 5150
F 0 "J6" H 7750 6150 50  0000 C CNN
F 1 "Conn_01x19" H 7750 4150 50  0001 C CNN
F 2 "Pin_Headers:Pin_Header_Straight_1x19_Pitch2.54mm" H 7750 5150 50  0001 C CNN
F 3 "" H 7750 5150 50  0001 C CNN
	1    7750 5150
	1    0    0    1   
$EndComp
Text GLabel 7550 6050 0    60   Input ~ 0
Clk
Wire Wire Line
	3500 4500 5950 4500
$Comp
L 74LS74 U6
U 1 1
P 2850 5500
F 0 "U6" H 3000 5800 50  0000 C CNN
F 1 "74LS74" H 3150 5205 50  0000 C CNN
F 2 "Housings_DIP:DIP-14_W7.62mm_Socket_LongPads" H 2850 5500 50  0001 C CNN
F 3 "" H 2850 5500 50  0001 C CNN
	1    2850 5500
	1    0    0    -1  
$EndComp
Text GLabel 2050 5500 0    60   Input ~ 0
Clk
Wire Wire Line
	2050 5500 2250 5500
Wire Wire Line
	2250 5300 2250 5300
$Comp
L 74LS74 U6
U 2 1
P 4200 5500
F 0 "U6" H 4350 5800 50  0000 C CNN
F 1 "74LS74" H 4500 5205 50  0000 C CNN
F 2 "Housings_DIP:DIP-14_W7.62mm_Socket_LongPads" H 4200 5500 50  0001 C CNN
F 3 "" H 4200 5500 50  0001 C CNN
	2    4200 5500
	1    0    0    -1  
$EndComp
Wire Wire Line
	3600 5300 3600 5300
Wire Wire Line
	4950 5000 4950 5700
Wire Wire Line
	4950 5700 4800 5700
Wire Wire Line
	3500 5500 3600 5500
Wire Wire Line
	3500 4600 3500 5500
Wire Wire Line
	3500 5300 3450 5300
Wire Wire Line
	3450 5700 3450 5700
Wire Wire Line
	3450 6000 3450 5700
Wire Wire Line
	2250 6000 3450 6000
Wire Wire Line
	2250 5300 2250 6000
Wire Wire Line
	4950 5000 3600 5000
Wire Wire Line
	3600 5000 3600 5300
Wire Wire Line
	6300 2700 6300 1500
Wire Wire Line
	6750 1700 6750 2200
$Comp
L VCC #PWR025
U 1 1
P 2850 4950
F 0 "#PWR025" H 2850 4800 50  0001 C CNN
F 1 "VCC" H 2850 5100 50  0000 C CNN
F 2 "" H 2850 4950 50  0001 C CNN
F 3 "" H 2850 4950 50  0001 C CNN
	1    2850 4950
	1    0    0    -1  
$EndComp
$Comp
L VCC #PWR026
U 1 1
P 4200 4950
F 0 "#PWR026" H 4200 4800 50  0001 C CNN
F 1 "VCC" H 4200 5100 50  0000 C CNN
F 2 "" H 4200 4950 50  0001 C CNN
F 3 "" H 4200 4950 50  0001 C CNN
	1    4200 4950
	1    0    0    -1  
$EndComp
$Comp
L VCC #PWR027
U 1 1
P 2850 6050
F 0 "#PWR027" H 2850 5900 50  0001 C CNN
F 1 "VCC" H 2850 6200 50  0000 C CNN
F 2 "" H 2850 6050 50  0001 C CNN
F 3 "" H 2850 6050 50  0001 C CNN
	1    2850 6050
	-1   0    0    1   
$EndComp
$Comp
L VCC #PWR028
U 1 1
P 4200 6050
F 0 "#PWR028" H 4200 5900 50  0001 C CNN
F 1 "VCC" H 4200 6200 50  0000 C CNN
F 2 "" H 4200 6050 50  0001 C CNN
F 3 "" H 4200 6050 50  0001 C CNN
	1    4200 6050
	-1   0    0    1   
$EndComp
$Comp
L Conn_01x03 J7
U 1 1
P 3300 4500
F 0 "J7" H 3300 4700 50  0000 C CNN
F 1 "Conn_01x03" H 3300 4300 50  0000 C CNN
F 2 "Pin_Headers:Pin_Header_Straight_1x03_Pitch2.54mm" H 3300 4500 50  0001 C CNN
F 3 "" H 3300 4500 50  0001 C CNN
	1    3300 4500
	-1   0    0    -1  
$EndComp
Connection ~ 3500 5300
Wire Wire Line
	3500 4400 4800 4400
Wire Wire Line
	4800 4400 4800 5300
Wire Wire Line
	5250 4500 5250 4500
$EndSCHEMATC
